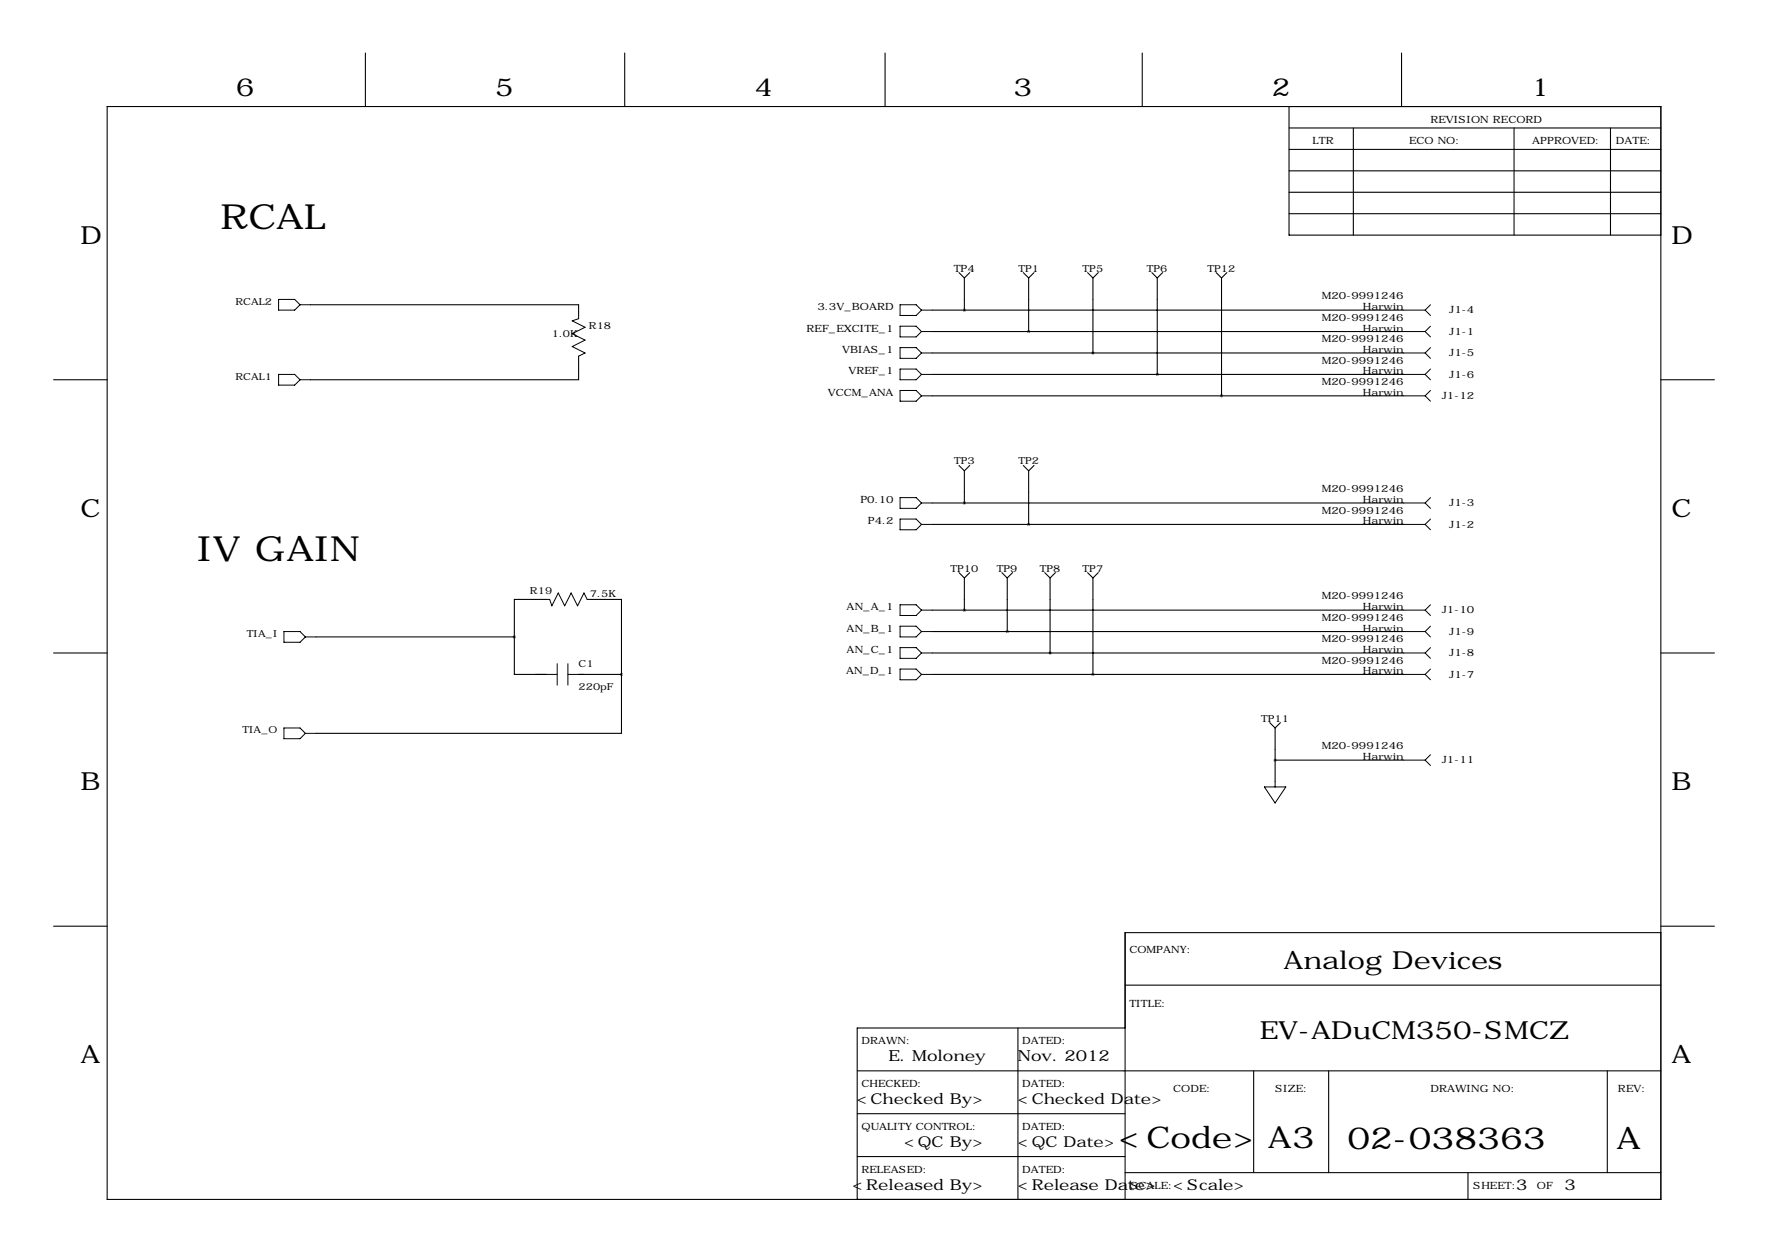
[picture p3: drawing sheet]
<svg xmlns="http://www.w3.org/2000/svg" width="419mm" height="297mm" viewBox="0 0 419 297" stroke-linecap="round" stroke-linejoin="round" font-family="sans-serif">
<g fill="none" stroke="#000" stroke-width=".25">
<path d="M86.6 12.6v12.7M148.1 12.6v12.7M209.8 12.6v12.7M270.8 12.6v12.7M332.2 12.6v12.7M25.4 25.3h368.3v259h-368.3zM305.6 30.3h88.1M305.6 35.4h88.1M305.6 25.3v30.4h88.1M320.8 30.3v25.4M358.9 30.3v25.4M381.8 30.3v25.4"/>
<path d="M305.6 40.5h88.1M305.6 45.6h88.1M305.6 50.7h88.1M73.7 72.2h63.5v2.6M221 73.5h111.7M221 78.6h111.7M227.3 64.6l1.3 1.3M228.6 65.9v7.6M229.9 64.6l-1.3 1.3M242.6 64.6l1.2 1.3M243.8 65.9v12.7M245.1 64.6l-1.3 1.3"/>
<path d="M257.8 64.6l1.3 1.3M259.1 65.9v17.8M260.3 64.6l-1.2 1.3M273 64.6l1.3 1.3M274.3 65.9v22.9M275.6 64.6l-1.3 1.3M288.3 64.6l1.3 1.3M289.6 65.9v27.9M290.8 64.6l-1.2 1.3M12.7 90h12.7M137.2 84.9v5.1h-63.5M221 83.7h111.7"/>
<path d="M221 88.8h111.7M221 93.8h111.7M393.7 90h12.7M221 119.2h111.7M227.3 110.3l1.3 1.3M228.6 111.6v7.6M229.9 110.3l-1.3 1.3M242.6 110.3l1.2 1.3M243.8 111.6v12.7M245.1 110.3l-1.3 1.3M221 124.3h111.7M227.3 135.7l1.3 1.3"/>
<path d="M228.6 137v7.6M229.9 135.7l-1.3 1.3M237.5 135.7l1.3 1.3M238.8 137v12.7M240 135.7l-1.2 1.3M247.6 135.7l1.3 1.3M248.9 137v17.8M250.2 135.7l-1.3 1.3M257.8 135.7l1.3 1.3M259.1 137v22.9M260.3 135.7l-1.2 1.3M12.7 154.8h12.7"/>
<path d="M74.9 151h47M121.9 151v8.9h7.6M129.5 142.1h-7.6v8.9M137.2 159.9h10.1M139.7 142.1h7.6v17.8M147.3 159.9v13.9h-72.4M221 154.8h111.7M221 159.9h111.7M221 144.6h111.7M221 149.7h111.7M393.7 154.8h12.7M301 171.3l1.3 1.3"/>
<path d="M302.3 172.6v12.7M303.5 171.3l-1.2 1.3M302.3 180.2h30.4M12.7 219.6h12.7M393.7 219.6h12.7M266.7 233.5h127M393.7 221.1h-127v63.2M203.2 253.9h190.5M241.3 243.7v40.6M266.7 243.7h-63.5v40.6M297.2 253.9v24.1M315 253.9v24.1"/>
<path d="M381 253.9v24.1M203.2 264h63.5M203.2 274.2h63.5M266.7 278h127M348 278v6.3"/>
</g>
<g fill="none" stroke="#000" stroke-width=".24">
<path d="M66 71h3.8l1.3 1.2-1.3 1.3h-3.8zM71.1 72.2h2.6M137.2 74.8v.8l-1.6 .5 3.1 1.5-3.1 1.5 3.1 1.5-3.1 1.6 3.1 1.5-1.5 .7v.5M213.4 72.2h3.8l1.2 1.3-1.2 1.3h-3.8zM213.4 77.3h3.8l1.2 1.3-1.2 1.3h-3.8zM218.4 73.5h2.6M218.4 78.6h2.6M332.7 73.5h5.1M332.7 78.6h5.1M337.8 73.5l1.3 1.3M337.8 78.6l1.3 1.3M339.1 72.2l-1.3 1.3"/>
<path d="M339.1 77.3l-1.3 1.3M66 88.8h3.8l1.3 1.2-1.3 1.3h-3.8zM71.1 90h2.6M213.4 87.5h3.8l1.2 1.3-1.2 1.2h-3.8zM213.4 82.4h3.8l1.2 1.3-1.2 1.2h-3.8zM213.4 92.6h3.8l1.2 1.2-1.2 1.3h-3.8zM218.4 83.7h2.6M218.4 88.8h2.6M218.4 93.8h2.6M332.7 83.7h5.1M332.7 88.8h5.1M332.7 93.8h5.1"/>
<path d="M337.8 83.7l1.3 1.2M337.8 88.8l1.3 1.2M337.8 93.8l1.3 1.3M339.1 82.4l-1.3 1.3M339.1 87.5l-1.3 1.3M339.1 92.6l-1.3 1.2M213.4 118h3.8l1.2 1.2-1.2 1.3h-3.8zM218.4 119.2h2.6M332.7 119.2h5.1M337.8 119.2l1.3 1.3M339.1 118l-1.3 1.2M213.4 123h3.8l1.2 1.3-1.2 1.3h-3.8z"/>
<path d="M218.4 124.3h2.6M332.7 124.3h5.1M337.8 124.3l1.3 1.3M339.1 123l-1.3 1.3M67.3 149.7h3.8l1.3 1.3-1.3 1.3h-3.8zM72.4 151h2.5M127 159.9h5.1M129.5 142.1h.8l.5 1.5 1.5-3 1.6 3 1.5-3 1.5 3 1.5-3 .8 1.5h.5M132.1 157.3v5.1M134.6 159.9h3.8M134.6 157.3v5.1M213.4 148.4h3.8l1.2 1.3-1.2 1.3h-3.8z"/>
<path d="M213.4 143.4h3.8l1.2 1.2-1.2 1.3h-3.8zM213.4 153.5h3.8l1.2 1.3-1.2 1.3h-3.8zM213.4 158.6h3.8l1.2 1.3-1.2 1.2h-3.8zM218.4 159.9h2.6M218.4 144.6h2.6M218.4 149.7h2.6M218.4 154.8h2.6M332.7 159.9h5.1M332.7 144.6h5.1M332.7 149.7h5.1M332.7 154.8h5.1M337.8 144.6l1.3 1.3"/>
<path d="M337.8 149.7l1.3 1.3M337.8 154.8l1.3 1.3M337.8 159.9l1.3 1.2M339.1 143.4l-1.3 1.2M339.1 148.4l-1.3 1.3M339.1 153.5l-1.3 1.3M339.1 158.6l-1.3 1.3M67.3 172.6h3.8l1.3 1.2-1.3 1.3h-3.8zM72.4 173.8h2.5M339.1 178.9l-1.3 1.3M299.7 186.5h5.1l-2.5 3.9zM302.3 185.3v1.2"/>
<path d="M332.7 180.2h5.1M337.8 180.2l1.3 1.3"/>
</g>
<path d="M243.8 78.6a.05 .05 0 0 0 .1 0 .05 .05 0 0 0-.1 0zM289.5 93.8a.05 .05 0 0 0 .1 0 .05 .05 0 0 0-.1 0zM243.8 124.3a.05 .05 0 0 0 .1 0 .05 .05 0 0 0-.1 0zM302.2 180.2a.05 .05 0 0 0 .1 0 .05 .05 0 0 0-.1 0zM238.7 149.7a.05 .05 0 0 0 .1 0 .05 .05 0 0 0-.1 0z" fill="#000" stroke="#000" stroke-width=".63"/>
<g font-size="8.2">
<text x="52.3" y="54.3">RCAL</text>
<text x="46.7" y="133">IV GAIN</text>
</g>
<g font-size="7.3">
<text x="319.4" y="272.3">02-038363</text>
<text x="383.2" y="272.3">A</text>
</g>
<g font-size="7.1">
<text x="265.2" y="272.2">&lt;Code&gt;</text>
<text x="300.6" y="272.2">A3</text>
</g>
<g font-size="5.9">
<text x="55.9" y="22.7">6</text>
<text x="117.3" y="22.7">5</text>
<text x="178.8" y="22.7">4</text>
<text x="240.3" y="22.7">3</text>
<text x="301.5" y="22.7">2</text>
<text x="363" y="22.7">1</text>
<text x="19" y="57.8">D</text>
<text x="396.2" y="57.8">D</text>
<text x="19" y="122.5">C</text>
<text x="396.2" y="122.5">C</text>
<text x="19" y="187.3">B</text>
<text x="396.2" y="187.3">B</text>
<text x="304.2" y="229.8">Analog Devices</text>
<text x="298.6" y="246.3">EV-ADuCM350-SMCZ</text>
<text x="19" y="252.1">A</text>
<text x="396.2" y="252.1">A</text>
</g>
<g font-size="3.6">
<text x="210.6" y="251.6">E. Moloney</text>
<text x="241.3" y="251.6">Nov. 2012</text>
<text x="203.1" y="261.8">&lt;Checked By&gt;</text>
<text x="241.3" y="261.8">&lt;Checked Date&gt;</text>
<text x="214.3" y="271.9">&lt;QC By&gt;</text>
<text x="241.3" y="271.9">&lt;QC Date&gt;</text>
<text x="202.1" y="282.1">&lt;Released By&gt;</text>
<text x="241.3" y="282.1">&lt;Release Date&gt;</text>
<text x="278.1" y="282.1">&lt;Scale&gt;</text>
<text x="359.4" y="282.1">3</text>
<text x="370.8" y="282.1">3</text>
</g>
<g font-size="2.4">
<text x="339.1" y="29.1">REVISION RECORD</text>
<text x="311.1" y="34.1">LTR</text>
<text x="334" y="34.1">ECO NO:</text>
<text x="363.2" y="34.1">APPROVED:</text>
<text x="383" y="34.1">DATE:</text>
<text x="226.1" y="64.4">TP4</text>
<text x="313.3" y="71">M20-9991246</text>
<text x="193.8" y="73.5">3.3V_BOARD</text>
<text x="313.3" y="76.1">M20-9991246</text>
<text x="323.1" y="73.5">Harwin</text>
<text x="343.5" y="74.3">J1-4</text>
<text x="191.2" y="78.6">REF_EXCITE_1</text>
<text x="199.6" y="83.7">VBIAS_1</text>
<text x="313.3" y="81.1">M20-9991246</text>
<text x="323.1" y="78.6">Harwin</text>
<text x="323.1" y="83.7">Harwin</text>
<text x="343.5" y="79.4">J1-1</text>
<text x="201.1" y="88.8">VREF_1</text>
<text x="313.3" y="86.2">M20-9991246</text>
<text x="323.1" y="88.8">Harwin</text>
<text x="343.5" y="84.4">J1-5</text>
<text x="343.5" y="89.5">J1-6</text>
<text x="196.2" y="93.8">VCCM_ANA</text>
<text x="313.3" y="91.3">M20-9991246</text>
<text x="323.1" y="93.8">Harwin</text>
<text x="341.8" y="94.6">J1-12</text>
<text x="204" y="119.2">P0.10</text>
<text x="313.3" y="116.7">M20-9991246</text>
<text x="323.1" y="119.2">Harwin</text>
<text x="205.7" y="124.3">P4.2</text>
<text x="313.3" y="121.8">M20-9991246</text>
<text x="323.1" y="124.3">Harwin</text>
<text x="343.5" y="120">J1-3</text>
<text x="343.5" y="125.1">J1-2</text>
<text x="313.3" y="142.1">M20-9991246</text>
<text x="200.7" y="144.6">AN_A_1</text>
<text x="200.7" y="149.7">AN_B_1</text>
<text x="313.3" y="147.2">M20-9991246</text>
<text x="323.1" y="144.6">Harwin</text>
<text x="323.1" y="149.7">Harwin</text>
<text x="341.8" y="145.4">J1-10</text>
<text x="200.7" y="154.8">AN_C_1</text>
<text x="313.3" y="152.3">M20-9991246</text>
<text x="323.1" y="154.8">Harwin</text>
<text x="343.5" y="150.5">J1-9</text>
<text x="343.5" y="155.6">J1-8</text>
<text x="200.6" y="159.9">AN_D_1</text>
<text x="313.3" y="157.3">M20-9991246</text>
<text x="323.1" y="159.9">Harwin</text>
<text x="343.5" y="160.6">J1-7</text>
<text x="313.3" y="177.7">M20-9991246</text>
<text x="323.1" y="180.2">Harwin</text>
<text x="341.8" y="181">J1-11</text>
<text x="267.7" y="225.9">COMPANY:</text>
<text x="267.7" y="238.6">TITLE:</text>
<text x="204.2" y="247.5">DRAWN:</text>
<text x="242.3" y="247.5">DATED:</text>
<text x="204.2" y="257.7">CHECKED:</text>
<text x="242.3" y="257.7">DATED:</text>
<text x="278.1" y="258.9">CODE:</text>
<text x="302.3" y="258.9">SIZE:</text>
<text x="339.1" y="258.9">DRAWING NO:</text>
<text x="383.5" y="258.9">REV:</text>
<text x="204.2" y="267.8">QUALITY CONTROL:</text>
<text x="242.3" y="267.8">DATED:</text>
<text x="204.2" y="278">RELEASED:</text>
<text x="242.3" y="278">DATED:</text>
<text x="268" y="281.8">SCALE:</text>
<text x="349.2" y="281.8">SHEET:</text>
<text x="364.3" y="281.8">OF</text>
</g>
<g font-size="2.3">
<text x="241.4" y="64.4">TP1</text>
<text x="256.6" y="64.4">TP5</text>
<text x="271.9" y="64.4">TP6</text>
<text x="286.3" y="64.4">TP12</text>
<text x="55.8" y="72.2">RCAL2</text>
<text x="130.8" y="79.9">1.0K</text>
<text x="139.6" y="78.1">R18</text>
<text x="55.8" y="90">RCAL1</text>
<text x="226.2" y="110.1">TP3</text>
<text x="241.4" y="110.1">TP2</text>
<text x="225.3" y="135.5">TP10</text>
<text x="236.3" y="135.5">TP9</text>
<text x="246.5" y="135.5">TP8</text>
<text x="256.6" y="135.5">TP7</text>
<text x="125.6" y="140.8">R19</text>
<text x="139.9" y="141.6">7.5K</text>
<text x="58.5" y="151">TIA_I</text>
<text x="137.2" y="158.1">C1</text>
<text x="137.2" y="163.7">220pF</text>
<text x="57.5" y="173.8">TIA_O</text>
<text x="299" y="171">TP11</text>
</g>
</svg>
